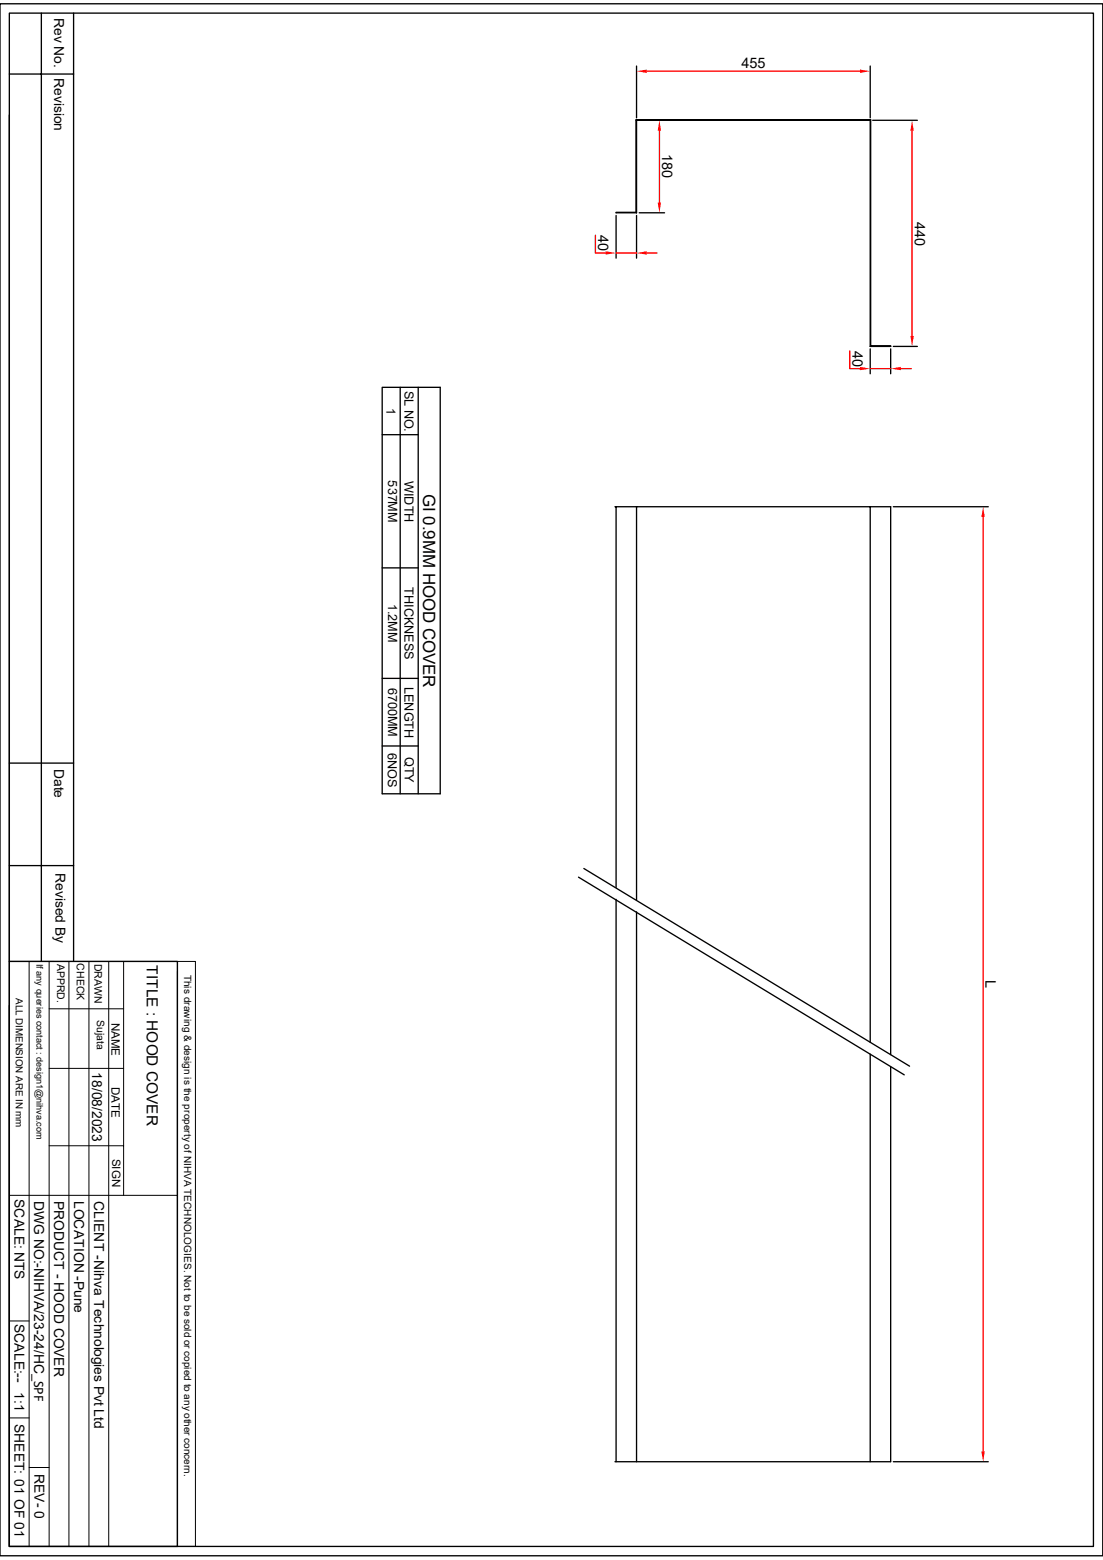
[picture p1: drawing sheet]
<svg xmlns="http://www.w3.org/2000/svg" width="210mm" height="297mm" viewBox="0 0 210 297" stroke-linecap="round" stroke-linejoin="round" font-family="sans-serif">
<g fill="none" stroke="#000" stroke-width=".25">
<path d="M0 .7h210v295.5h-210zM1.8 14.1h12.2M1.8 2.5h206.4v291.9h-206.4zM7.9 2.5v180.5M14 2.5v180.5M1.8 21.9v161.1M72.8 73.7h11v77.4h-11zM76.2 73.7v77.4M79.6 73.7v77.4M72.8 82.8h6.8M117.1 96.5h52.5v104.3M117.3 96.5v72.5"/>
<path d="M121.2 96.5v74.8M165.7 96.5v101.9M170.1 96.5h18.1M72.8 108.1h6.8M72.8 129.2h6.8M1.8 145.3h12.2M72.8 142h6.8M1.8 164.8h12.2M110.2 167l62 37.6M111.2 165.4l62 37.6M117.3 171.2v107.1M121.2 173.6v104.7"/>
<path d="M1.8 183h32v111.4h-32zM1.8 191.4v103M165.7 200.7v77.6M169.6 203.1v75.2M117.1 278.3h52.5zM170.1 278.3h18.1"/>
</g>
<g fill="none" stroke="#000" stroke-width=".19">
<path d="M1.8 183h32M5.5 183v111.4M9.4 192.1h14.1M9.4 183v111.4M13.1 183v111.4M16.9 183v111.4M20.7 183v111.4M23.5 183v44.6M33.8 183h3.4v111.4h-3.4zM33.8 184.9v42.7M9.4 218.1h14.1M9.4 203.4h14.1"/>
<path d="M1.8 227.6h32v66.8M1.8 251.5h3.7M1.8 270h3.7M5.5 279.4h3.9"/>
</g>
<path d="M187.2 98.4v178" fill="none" stroke="#f00" stroke-width=".25"/>
<g fill="#f00">
<path d="M187.2 96.5l.3 1.9h-.6z"/>
<path d="M186.9 276.4h.6l-.3 1.9z"/>
</g>
<path d="M121.1 22.8h44.7v43.1l3.8 .1h-3.9v-43.1h-44.5v17.6h-3.9l3.8-.1zM165.7 66.4v4.8M169.6 66.4v4.8" fill="none" stroke="#000" stroke-width=".25"/>
<path d="M161.8 66.8v3.4h1.9M165.7 70.2h3.9M171.5 70.2h2" fill="none" stroke="#f00" stroke-width=".25"/>
<g fill="#f00">
<path d="M169.6 70.2l1.9-.4v.7z"/>
<path d="M163.7 69.8l2 .4-2 .3z"/>
</g>
<path d="M166.2 22.9h8.5M170.1 66h4.6" fill="none" stroke="#000" stroke-width=".25"/>
<path d="M173.7 24.9v39.1" fill="none" stroke="#f00" stroke-width=".25"/>
<g fill="#f00">
<path d="M173.4 64h.6l-.3 2z"/>
<path d="M173.7 22.9l.3 2h-.6z"/>
</g>
<path d="M121.2 12.6v9.8M165.7 12.6v9.8" fill="none" stroke="#000" stroke-width=".25"/>
<path d="M123.1 13.5h40.6" fill="none" stroke="#f00" stroke-width=".25"/>
<g fill="#f00">
<path d="M163.7 13.3l2 .2-2 .4z"/>
<path d="M121.2 13.5l1.9-.2v.6z"/>
</g>
<path d="M121.7 22.9h4.8M121.7 40.5h4.8" fill="none" stroke="#000" stroke-width=".25"/>
<path d="M125.6 24.9v13.7" fill="none" stroke="#f00" stroke-width=".25"/>
<g fill="#f00">
<path d="M125.6 22.9l.3 2h-.7z"/>
<path d="M125.2 38.6h.7l-.3 1.9z"/>
</g>
<path d="M117.3 41v8.1M121.2 41v8.1" fill="none" stroke="#000" stroke-width=".25"/>
<path d="M113.4 44.8v3.4h1.9M117.3 48.2h3.9M123.1 48.2h2" fill="none" stroke="#f00" stroke-width=".25"/>
<g fill="#f00">
<path d="M121.2 48.2l1.9-.4v.7z"/>
<path d="M115.3 47.8l2 .4-2 .3z"/>
</g>
<text font-size="3.2" x="80.6" y="94" transform="rotate(90 80.6 94)">GI 0.9MM HOOD COVER</text>
<text font-size="2.9" x="27.9" y="183.8" transform="rotate(90 27.9 183.8)">TITLE : HOOD COVER</text>
<g font-size="2.8">
<text x="141.2" y="13">455</text>
<text x="126.1" y="29.3" transform="rotate(90 126.1 29.3)">180</text>
<text x="113.9" y="44.7" transform="rotate(90 113.9 44.7)">40</text>
<text x="174.2" y="42.2" transform="rotate(90 174.2 42.2)">440</text>
<text x="162.3" y="66.8" transform="rotate(90 162.3 66.8)">40</text>
<text x="187.7" y="186.6" transform="rotate(90 187.7 186.6)">L</text>
</g>
<g font-size="2.6">
<text x="10.3" y="3.5" transform="rotate(90 10.3 3.5)">Rev No.</text>
<text x="10.3" y="14.9" transform="rotate(90 10.3 14.9)">Revision</text>
<text x="10.3" y="146.4" transform="rotate(90 10.3 146.4)">Date</text>
<text x="10.6" y="166.3" transform="rotate(90 10.6 166.3)">Revised By</text>
<text x="17.6" y="204.1" transform="rotate(90 17.6 204.1)">18/08/2023</text>
<text x="2.8" y="228.3" transform="rotate(90 2.8 228.3)">SCALE: NTS</text>
<text x="6.5" y="228.6" transform="rotate(90 6.5 228.6)">DWG NO:-NIHVA/23-24/HC_SPF</text>
<text x="10.3" y="228.6" transform="rotate(90 10.3 228.6)">PRODUCT - HOOD COVER</text>
<text x="14.1" y="228.6" transform="rotate(90 14.1 228.6)">LOCATION -Pune</text>
<text x="17.9" y="228.7" transform="rotate(90 17.9 228.7)">CLIENT -Nihva Technologies Pvt Ltd</text>
<text x="2.8" y="252" transform="rotate(90 2.8 252)">SCALE:--</text>
<text x="2.8" y="265.1" transform="rotate(90 2.8 265.1)">1:1</text>
<text x="2.8" y="271.1" transform="rotate(90 2.8 271.1)">SHEET: 01 OF 01</text>
<text x="6.6" y="280.6" transform="rotate(90 6.6 280.6)">REV- 0</text>
</g>
<g font-size="2.4">
<text x="73.6" y="77.7" transform="rotate(90 73.6 77.7)">1</text>
<text x="77" y="74.4" transform="rotate(90 77 74.4)">SL NO.</text>
<text x="73.9" y="91.5" transform="rotate(90 73.9 91.5)">537MM</text>
<text x="77" y="91.6" transform="rotate(90 77 91.6)">WIDTH</text>
<text x="77" y="111.8" transform="rotate(90 77 111.8)">THICKNESS</text>
<text x="73.9" y="114.9" transform="rotate(90 73.9 114.9)">1.2MM</text>
<text x="73.9" y="131" transform="rotate(90 73.9 131)">6700MM</text>
<text x="77" y="130.8" transform="rotate(90 77 130.8)">LENGTH</text>
<text x="73.9" y="143.3" transform="rotate(90 73.9 143.3)">6NOS</text>
<text x="77.1" y="144.1" transform="rotate(90 77.1 144.1)">QTY</text>
</g>
<g font-size="2.2">
<text x="21.3" y="194.7" transform="rotate(90 21.3 194.7)">NAME</text>
<text x="21.3" y="206.9" transform="rotate(90 21.3 206.9)">DATE</text>
<text x="21.4" y="220.6" transform="rotate(90 21.4 220.6)">SIGN</text>
</g>
<g font-size="2">
<text x="10.9" y="183.5" transform="rotate(90 10.9 183.5)">APPRD.</text>
<text x="14.6" y="183.4" transform="rotate(90 14.6 183.4)">CHECK</text>
<text x="18" y="183.5" transform="rotate(90 18 183.5)">DRAWN</text>
<text x="18.5" y="194.3" transform="rotate(90 18.5 194.3)">Sujata</text>
</g>
<g font-size="1.9">
<text x="35.1" y="185.5" transform="rotate(90 35.1 185.5)">This drawing &amp; design is the property of NIHVA TECHNOLOGIES. Not to be sold or copied to any other concern.</text>
<text x="3" y="190" transform="rotate(90 3 190)">ALL DIMENSION ARE IN mm</text>
</g>
<text font-size="1.7" x="6.9" y="183.5" transform="rotate(90 6.9 183.5)">If any queries contact : design1@nihva.com</text>
</svg>
